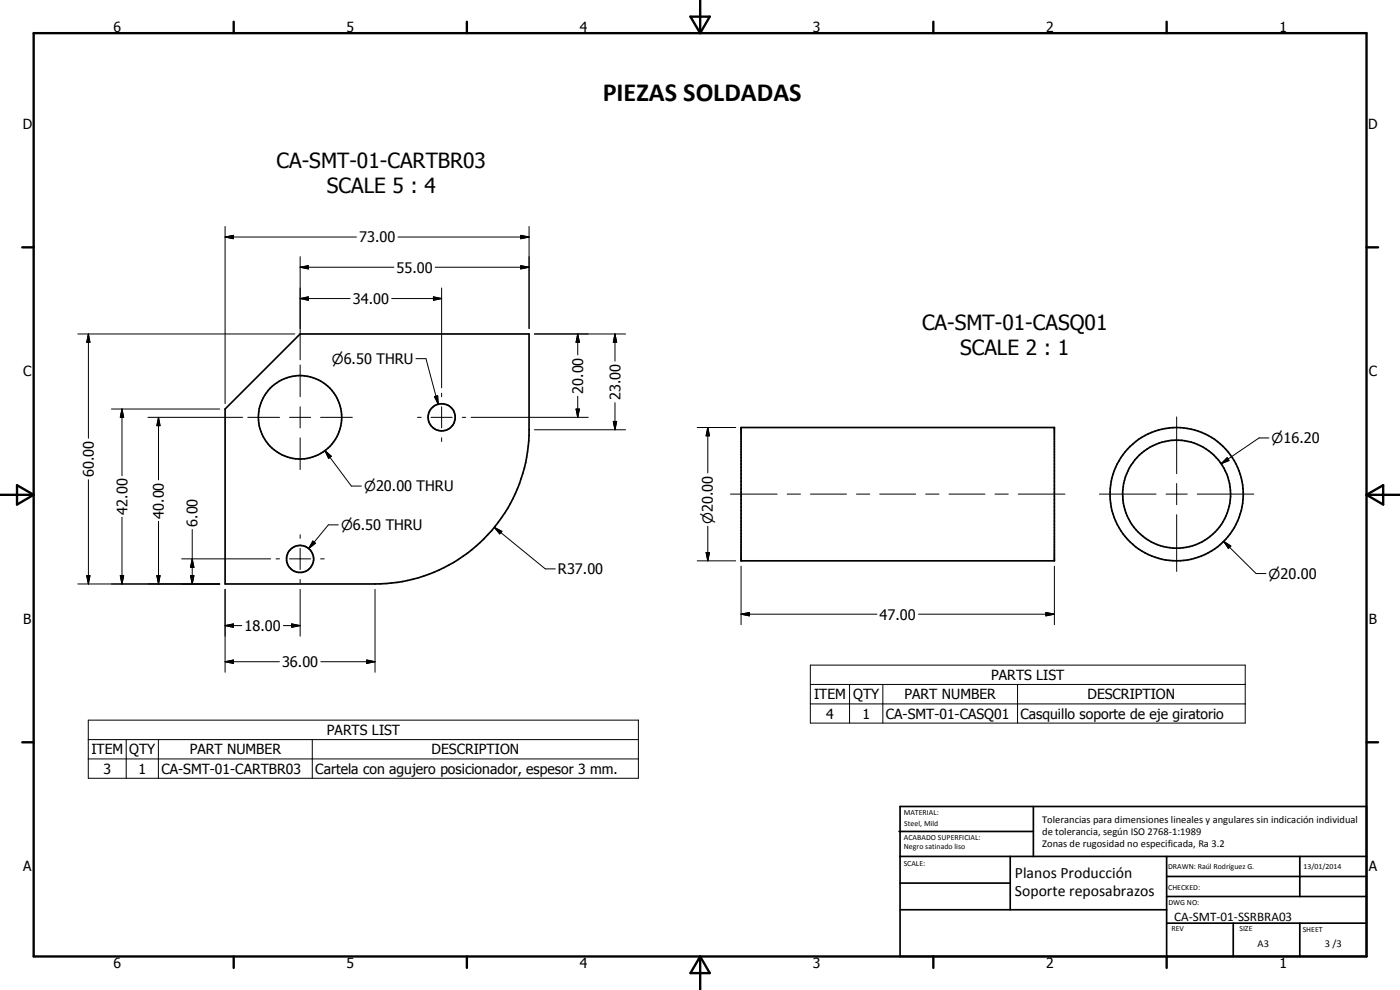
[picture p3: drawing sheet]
<svg xmlns="http://www.w3.org/2000/svg" width="420mm" height="297mm" viewBox="0 0 420 297" stroke-linecap="round" stroke-linejoin="round" font-family="sans-serif">
<g fill="none" stroke="#000" stroke-width=".51">
<path d="M67.6 122.7l22.5-22.5h68.7v30.4a46.3 46.3 0 0 1-46.2 44.6h-45zM222.4 128.3h94v40h-94zM269.8 249.5h40.3M270.1 242h140v45h-140zM270.1 257h140M303.2 257v16M310.1 242v15M350.1 257v30M390.1 257v12M270.1 265h33.1M270.1 273h80M350.1 277h60"/>
<path d="M350.1 269h60M350.1 263h60M370.1 277v10M390.1 277v10"/>
<circle cx="90.1" cy="125.2" r="12.5"/>
<circle cx="132.5" cy="125.2" r="4.1"/>
<circle cx="353.1" cy="148.3" r="20"/>
<circle cx="353.1" cy="148.3" r="16.2"/>
<circle cx="90" cy="167.7" r="4.1"/>
</g>
<g fill="none" stroke="#000" stroke-width=".71">
<path d="M10.1 9.9h400v277.1h-400zM70.1 6.5v3.4M140.1 6.5v3.4M207.2 5h5.8l-2.9 4.9zM210.1 0v9.9M280.1 6.5v3.4M350.1 6.5v3.4M6.7 74.2h3.4M410.1 74.2h3.5M.1 148.5h10M5.1 145.6l5 2.9-5 2.9zM410.1 148.5h10"/>
<path d="M410.1 148.5l5-2.9v5.8zM6.7 222.7h3.4M410.1 222.7h3.5M70.1 287v3.4M140.1 287v3.4M210.1 287v10M210.1 287l2.9 5h-5.8zM280.1 287v3.4M350.1 287v3.4"/>
</g>
<g fill="none" stroke="#000" stroke-width=".3">
<path d="M67.6 71.1l2.5-.5v1zM67.6 71.1h39.4M67.6 67.9v53.2M90.1 77v30.9M119.4 71.1h39.4M156.3 79.7l2.5 .5-2.5 .5zM156.3 70.6l2.5 .5-2.5 .5zM158.8 67.9v30.7M90.1 80.2l2.4-.5v1zM90.1 89.6l2.4-.5v1zM90.1 80.2h28.1M90.1 89.6h15"/>
<path d="M117.5 89.6h15M130.1 89.1l2.4 .5-2.4 .5zM130.6 80.2h28.2M132.5 86.4v30M23.4 100.2h65.1M26.5 100.2l.5 2.5h-1zM26.5 100.2v31.3M90.1 109.5v9.5M124.8 107.6h3l3.7 13.7M130.4 119l.9-.3 .2 2.6zM132.5 118v1M160.4 100.2h27.3"/>
<path d="M173.4 100.2l.5 2.5h-1zM173.4 100.2v6.3M173.4 118.9v6.3M184.6 100.2l.5 2.5h-1zM184.6 100.2v8.2M33.4 122.7h32.5M36.6 122.7l.5 2.5h-1zM36.6 122.7v20M44.4 125.2h28.4M47.6 125.2l.4 2.5h-.9zM47.6 125.2v18.8M74.4 125.2h9.5"/>
<path d="M86.9 125.2h6.3M90.1 122v6.4M90.1 131.4v9.5M96.2 125.2h9.5M97.5 135.2l1.9 1.7-.8 .6zM97.5 135.2l7.9 10.6h3M125.3 125.2h1.1M129.4 125.2h6.3M132.5 122v6.4M132.5 131.4v1.1M138.7 125.2h1.1M141.4 125.2h35.2"/>
<path d="M160.4 128.9h27.3M172.9 122.7h1l-.5 2.5zM184.1 126.4h1l-.5 2.5zM184.6 120.8v8.1M209.2 128.3h11.6M212.4 128.3l.5 2.5h-1zM212.4 128.3v13.6M353.1 125.1v17M366.5 139.1l1.8-1.8 .5 .9zM380.8 131.4h-2.9l-11.4 7.7M26.5 143.9v31.3M36.6 155.2v20"/>
<path d="M47.6 156.4v18.8M57.7 158.9v16.3M101.5 157.5h-3l-5.8 7.1M148.4 158.2l2.2 1.2-.6 .8zM148.4 158.2l15.2 12.5h3.1M212.4 157.9v10.4M219.2 148.3h14M236.3 148.3h3.9M243.2 148.3h10.8M257 148.3h4M264 148.3h10.8M277.8 148.3h4"/>
<path d="M284.8 148.3h10.8M298.6 148.3h4M305.6 148.3h14M329.9 148.3h17.1M350 148.3h6.3M353.1 145.1v6.3M353.1 154.4v17M359.3 148.3h17M23.4 175.2h42.5M26 172.7h1l-.5 2.5zM36.1 172.7h1l-.5 2.5zM47.1 172.7h.9l-.4 2.5z"/>
<path d="M54.5 167.7h26.7M57.2 172.7h1l-.5 2.5zM57.7 167.7l.5 2.5h-1zM67.6 176.8v24.9M82.8 167.7h1.1M86.9 167.7h6.3M90.1 160.4v1.1M90.1 164.5v6.4M90.1 173.9v1M90.1 176.8v14.1M93.9 162.3l.7 .7-1.9 1.6zM96.2 167.7h1.1"/>
<path d="M112.6 176.8v24.9M209.2 168.3h11.6M211.9 165.8h1l-.5 2.5zM222.4 169.9v17.6M316.4 169.9v17.6M367.2 162.4l2.2 1.4-.7 .7zM367.2 162.4l9.8 9.7h2.9M67.6 187.7l2.5-.5v1zM67.6 198.5l2.5-.5v1.1zM67.6 187.7h5M67.6 198.5h16.3M85 187.7h5.1"/>
<path d="M87.5 187.2l2.6 .5-2.6 .5zM96.3 198.5h16.3M110.1 198l2.5 .5-2.5 .6zM222.4 184.3l2.5-.5v1zM222.4 184.3h40.8M243.2 199.6h130.5v17.4h-130.5zM275.7 184.3h40.7M313.9 183.8l2.5 .5-2.5 .5zM26.5 216.1h165.1v17.4h-165.1zM243.2 205.4h130.5M243.2 211.2h130.5M255 205.4v11.6"/>
<path d="M265 205.4v11.6M305.4 205.4v11.6M26.5 221.9h165.1M26.5 227.7h165.1M37.9 221.9v11.6M47.5 221.9v11.6M93.7 221.9v11.6"/>
</g>
<g fill="#000">
<path d="M67.6 71.1l2.5-.5v1zM90.1 80.2l2.4-.5v1zM156.3 70.6l2.5 .5-2.5 .5zM90.1 89.6l2.4-.5v1zM130.1 89.1l2.4 .5-2.4 .5zM156.3 79.7l2.5 .5-2.5 .5zM26.5 100.2l.5 2.5h-1zM130.4 119l.9-.3 .2 2.6zM173.4 100.2l.5 2.5h-1zM184.6 100.2l.5 2.5h-1zM36.6 122.7l.5 2.5h-1zM47.6 125.2l.4 2.5h-.9z"/>
<path d="M97.5 135.2l1.9 1.7-.8 .6zM172.9 122.7h1l-.5 2.5zM184.1 126.4h1l-.5 2.5zM212.4 128.3l.5 2.5h-1zM366.5 139.1l1.8-1.8 .5 .9zM148.4 158.2l2.2 1.2-.6 .8zM26 172.7h1l-.5 2.5zM36.1 172.7h1l-.5 2.5zM47.1 172.7h.9l-.4 2.5zM57.2 172.7h1l-.5 2.5zM57.7 167.7l.5 2.5h-1zM93.9 162.3l.7 .7-1.9 1.6z"/>
<path d="M211.9 165.8h1l-.5 2.5zM367.2 162.4l2.2 1.4-.7 .7zM67.6 187.7l2.5-.5v1zM67.6 198.5l2.5-.5v1.1zM87.5 187.2l2.6 .5-2.6 .5zM110.1 198l2.5 .5-2.5 .6zM222.4 184.3l2.5-.5v1zM313.9 183.8l2.5 .5-2.5 .5z"/>
</g>
<text font-size="7.9" x="180.9" y="30.3">PIEZAS SOLDADAS</text>
<g font-size="6.3">
<text x="83" y="50.3">CA-SMT-01-CARTBR03</text>
<text x="98.1" y="57.9">SCALE 5 : 4</text>
<text x="276.7" y="99.1">CA-SMT-01-CASQ01</text>
<text x="288.2" y="106.6">SCALE 2 : 1</text>
</g>
<g font-size="4.7">
<text x="304.6" y="263.5">Planos Producción</text>
<text x="304.6" y="268.9">Soporte reposabrazos</text>
</g>
<g font-size="4.4">
<text x="107.8" y="72.7">73.00</text>
<text x="119" y="81.8">55.00</text>
<text x="105.9" y="91.2">34.00</text>
<text x="175" y="118.2" transform="rotate(-90 175 118.2)">20.00</text>
<text x="186.2" y="120.1" transform="rotate(-90 186.2 120.1)">23.00</text>
<text x="28.1" y="143.2" transform="rotate(-90 28.1 143.2)">60.00</text>
<text x="38.2" y="154.4" transform="rotate(-90 38.2 154.4)">42.00</text>
<text x="49.2" y="155.6" transform="rotate(-90 49.2 155.6)">40.00</text>
<text x="59.3" y="158.1" transform="rotate(-90 59.3 158.1)">6.00</text>
<text x="167.5" y="172.3">R37.00</text>
<text x="264" y="185.9">47.00</text>
<text x="73.4" y="189.3">18.00</text>
<text x="84.7" y="200.2">36.00</text>
</g>
<g font-size="4.2">
<text x="34" y="9.6">6</text>
<text x="104" y="9.6">5</text>
<text x="174" y="9.6">4</text>
<text x="244" y="9.6">3</text>
<text x="314" y="9.6">2</text>
<text x="384" y="9.6">1</text>
<text x="6.8" y="38.7">D</text>
<text x="410.6" y="38.7">D</text>
<text x="7" y="112.9">C</text>
<text x="99.6" y="109.2">n6.50 THRU</text>
<text x="410.8" y="112.9">C</text>
<text x="381.6" y="133">n16.20</text>
<text x="109.3" y="147.4">n20.00 THRU</text>
<text x="102.4" y="159.1">n6.50 THRU</text>
<text x="213.9" y="157.1" transform="rotate(-90 213.9 157.1)">n20.00</text>
<text x="380.7" y="173.7">n20.00</text>
<text x="7" y="187.1">B</text>
<text x="410.8" y="187.1">B</text>
<text x="244.3" y="209.8">ITEM</text>
<text x="256" y="209.8">QTY</text>
<text x="271.5" y="209.8">PART NUMBER</text>
<text x="297.5" y="204">PARTS LIST</text>
<text x="326.4" y="209.8">DESCRIPTION</text>
<text x="248" y="215.6">4</text>
<text x="258.8" y="215.6">1</text>
<text x="265.9" y="215.6">CA-SMT-01-CASQ01</text>
<text x="306.3" y="215.7">Casquillo soporte de eje giratorio</text>
<text x="98.1" y="220.6">PARTS LIST</text>
<text x="27.4" y="226.4">ITEM</text>
<text x="38.8" y="226.4">QTY</text>
<text x="57" y="226.4">PART NUMBER</text>
<text x="129.5" y="226.4">DESCRIPTION</text>
<text x="31.1" y="232.2">3</text>
<text x="41.6" y="232.2">1</text>
<text x="48.5" y="232.2">CA-SMT-01-CARTBR03</text>
<text x="94.6" y="232.2">Cartela con agujero posicionador, espesor 3 mm.</text>
<text x="7" y="261.4">A</text>
<text x="410.8" y="261.4">A</text>
<text x="34" y="290.4">6</text>
<text x="104" y="290.4">5</text>
<text x="174" y="290.4">4</text>
<text x="244" y="290.4">3</text>
<text x="314" y="290.4">2</text>
<text x="384" y="290.4">1</text>
</g>
<text font-size="3.9" x="352.4" y="276.3">CA-SMT-01-SSRBRA03</text>
<g font-size="3.1">
<text x="312.7" y="246.8">Tolerancias para dimensiones lineales y angulares sin indicación individual</text>
<text x="312.7" y="250.4">de tolerancia, según ISO 2768-1:1989</text>
<text x="312.7" y="254">Zonas de rugosidad no especificada, Ra 3.2</text>
<text x="377.4" y="284.1">A3</text>
<text x="397.6" y="284.2">3 /3</text>
</g>
<g font-size="2.4">
<text x="271.2" y="244.4">MATERIAL:</text>
<text x="271.3" y="252">ACABADO SUPERFICIAL:</text>
<text x="271.4" y="247.9">Steel, Mild</text>
<text x="271.3" y="254.6">Negro satinado liso</text>
<text x="271.2" y="259.7">SCALE:</text>
<text x="350.6" y="260.8">DRAWN: Raúl Rodríguez G.</text>
<text x="391.2" y="260.6">13/01/2014</text>
<text x="350.6" y="267">CHECKED:</text>
<text x="350.6" y="271.4">DWG NO:</text>
<text x="351.6" y="279.3">REV</text>
<text x="372" y="279.4">SIZE</text>
<text x="391" y="279.6">SHEET</text>
</g>
</svg>
